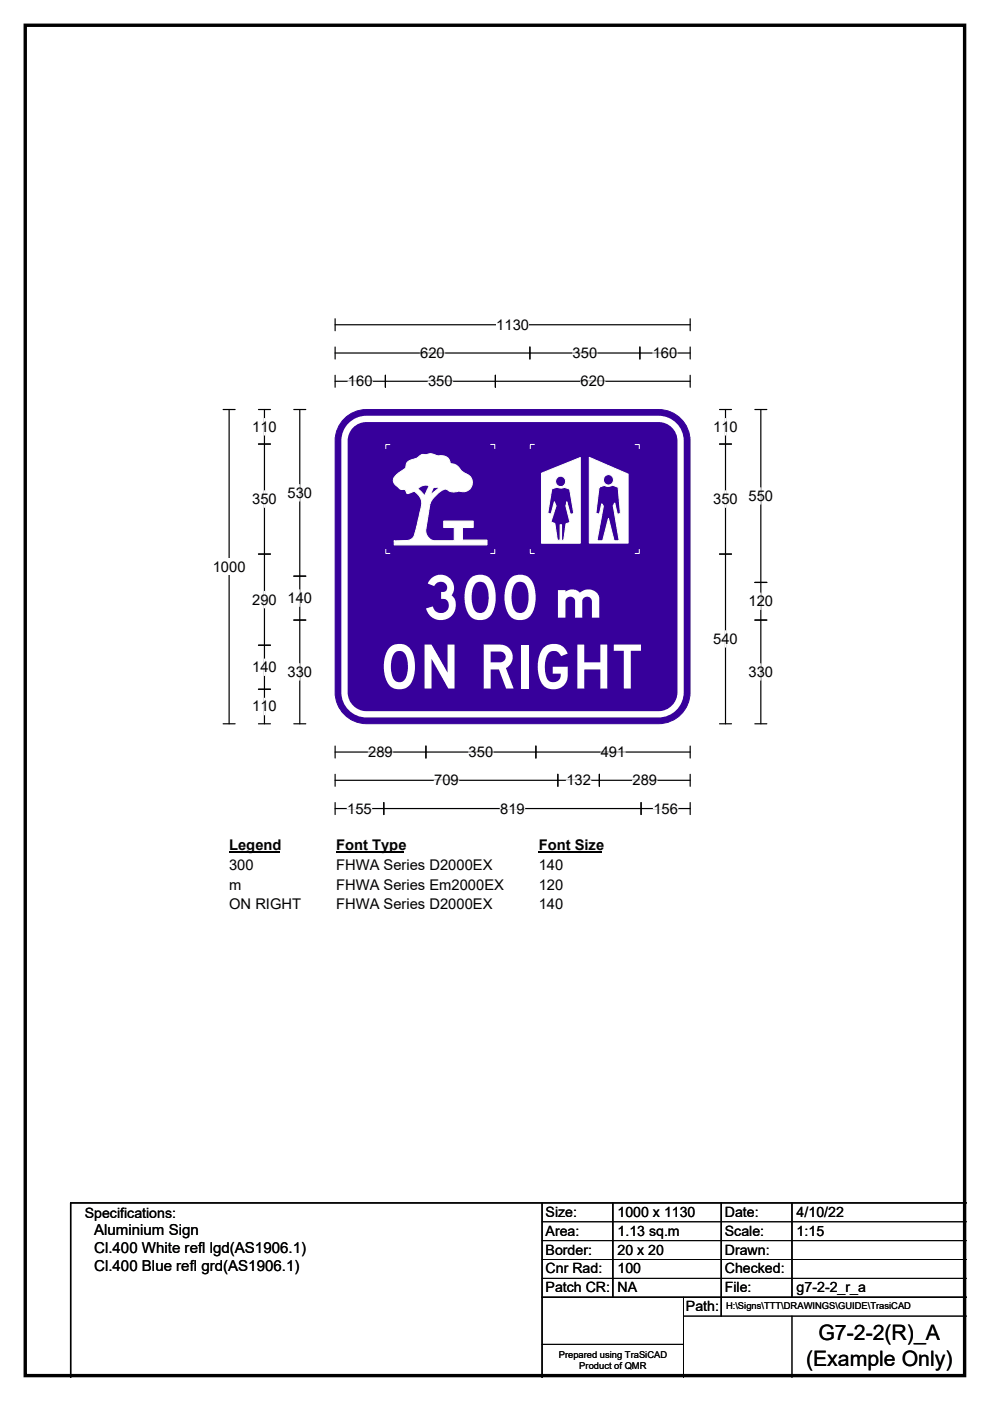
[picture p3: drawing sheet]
<svg xmlns="http://www.w3.org/2000/svg" width="210mm" height="297mm" viewBox="0 0 210 297" stroke-linecap="round" stroke-linejoin="round" font-family="sans-serif">
<path d="M5.4 5.4h199.2v286.3h-199.2z" fill="none" stroke="#000" stroke-width=".72"/>
<path d="M71.1 68.9h75.3M71.1 67.6v2.5M146.4 67.6v2.5" fill="none" stroke="#000" stroke-width=".25"/>
<path d="M105.3 67.1h6.9v3.5h-6.9z" fill="#fff"/>
<g fill="none" stroke="#000" stroke-width=".25">
<path d="M71.1 74.8h75.3M71.1 73.6v2.5M71.1 79.6v2.5M81.7 79.6v2.5M105.1 79.6v2.5M112.4 73.6v2.5M135.7 73.6v2.5M146.4 73.6v2.5M146.4 79.6v2.5M47.3 86.8h2.6M48.6 86.8v66.7M71.1 80.8h75.3"/>
<path d="M47.3 153.5h2.6M71.1 158.2v2.5M71.1 159.4h75.3M90.3 158.2v2.5M113.7 158.2v2.5M146.4 158.2v2.5M71.1 164.2v2.5M71.1 170.2v2.5M71.1 165.4h75.3M71.1 171.4h75.3M81.4 170.2v2.5M118.3 164.2v2.5"/>
<path d="M127.1 164.2v2.5M136 170.2v2.5M146.4 164.2v2.5M146.4 170.2v2.5"/>
</g>
<g fill="none" stroke="#fff" stroke-width=".25">
<path d="M89.1 74.8h5.2M121.5 74.8h5.2M138.5 74.8h5.2M73.8 80.8h5.2M90.8 80.8h5.2M123.1 80.8h5.2M78.1 159.4h5.2M99.4 159.4h5.2M127.4 159.4h5.2M73.6 171.4h5.2M92.1 165.4h5.2M106.1 171.4h5.2"/>
<path d="M120.1 165.4h5.2M134.2 165.4h5.2M138.6 171.4h5.2"/>
</g>
<path d="M45.1 118.4h7v3.5h-7z" fill="#fff"/>
<g fill="none" stroke="#000" stroke-width=".25">
<path d="M54.8 94.1h2.6M54.8 86.8h2.6M56.1 86.8v66.7M62.3 86.8h2.6M63.6 86.8v66.7M152.6 94.1h2.6M152.6 86.8h2.6M153.9 86.8v66.7M160.1 86.8h2.5M161.4 86.8v66.7M54.8 117.5h2.6M152.6 117.5h2.6"/>
<path d="M54.8 136.8h2.6M62.3 122.2h2.6M62.3 131.5h2.6M160.1 131.5h2.5M160.1 123.5h2.5M54.8 146.1h2.6M54.8 153.5h2.6M62.3 153.5h2.6M152.6 153.5h2.6M160.1 153.5h2.5"/>
</g>
<g fill="none" stroke="#fff" stroke-width=".25">
<path d="M56.1 88.7v3.5M153.9 88.7v3.5M56.1 104.1v3.5M63.6 102.7v3.5M153.9 104.1v3.5M161.4 103.4v3.5M56.1 125.4v3.5M56.1 139.7v3.5M63.6 125.1v3.5M153.9 133.7v3.5M161.4 125.7v3.5M56.1 148v3.6"/>
<path d="M63.6 140.7v3.5M161.4 140.7v3.5"/>
</g>
<path d="M48.6 177.4h10.8v3.5h-10.8z" fill="#fff"/>
<path d="M48.6 180.7h10.8" fill="none" stroke="#000" stroke-width=".32"/>
<path d="M71.3 177.4h14.4v3.5h-14.4z" fill="#fff"/>
<path d="M71.3 180.7h14.4" fill="none" stroke="#000" stroke-width=".32"/>
<path d="M114.3 177.4h13.4v3.5h-13.4z" fill="#fff"/>
<path d="M114.3 180.7h13.4" fill="none" stroke="#000" stroke-width=".32"/>
<g fill="#fff">
<path d="M48.6 181.6h5.2v3.5h-5.2z"/>
<path d="M71.3 181.6h33.1v3.5h-33.1z"/>
<path d="M114.3 181.6h5.2v3.5h-5.2z"/>
<path d="M48.6 185.8h2.6v3.5h-2.6z"/>
<path d="M71.3 185.8h35.5v3.5h-35.5z"/>
<path d="M114.3 185.8h5.2v3.5h-5.2z"/>
<path d="M48.6 190h15.2v3.5h-15.2z"/>
<path d="M71.3 190h33.1v3.5h-33.1z"/>
<path d="M114.3 190h5.2v3.5h-5.2z"/>
</g>
<path d="M73.4 88.5a6.6 6.6 0 0 1 4.3-1.7h62a6.7 6.7 0 0 1 6.7 6.7v53.3a6.7 6.7 0 0 1-6.7 6.6h-62a6.7 6.7 0 0 1-6.6-6.6v-53.3a6.6 6.6 0 0 1 2.3-5z" fill-rule="evenodd" fill="#37009b" stroke="#37009b" stroke-width=".21"/>
<path d="M74.2 90.5a4.6 4.6 0 0 1 3.5-1.7h62a4.7 4.7 0 0 1 4.7 4.7v53.3a4.7 4.7 0 0 1-4.7 4.6h-62a4.7 4.7 0 0 1-4.6-4.6v-53.3a4.6 4.6 0 0 1 1.1-3z" fill="none" stroke="#fff" stroke-width="1.3"/>
<path d="M86.5 97.9l-.3 .6a1.28 1.28 0 0 1-1 1.3l-.5 .4a1.78 1.78 0 0 0-1.1 2.2l1.3 1.3 1 .1 .5 .8 1.2-.4a.48 .48 0 0 1 .7 .3 3 3 0 0 1 .9 3.8l-.9 3.8a3.2 3.2 0 0 1-.9 2.1l-.8 .4-3 .1v.8h19.7v-1h-5.2v-2.7h2.3v-1.3h-6.3v1.3h2.3v2.8h-4.5l-.7-.3-.7-.9-.2-1 .9-5.5 .5-1.1 1.5-1.4 1-.7 .6 .1 1 .5 1.8-.1a1.96 1.96 0 0 0 2-.5 1.96 1.96 0 0 0 .5-2.1 3.4 3.4 0 0 0-1.7-1.4l-.8-.7a2.18 2.18 0 0 0-1.5-1.1l-.6-.1a1.86 1.86 0 0 0-2.4-1.7l-1.7-.4-.9 .2h-1l-1.2 .8-1.2 .4zM88.5 103.6l1 .8 .5 .8 1-2.2-1-.1zM91.9 103.3h1.4l-2.1 1.7z" fill-rule="evenodd" fill="#fff"/>
<path d="M82.7 94.3h-.9v.8M86.5 97.9l.6-.3 1.2-.4 1.2-.8h1l.9-.2 1.5 .4a2.27 2.27 0 0 1 2.3 .7l.3 1 .6 .1a2.18 2.18 0 0 1 1.5 1.1l.8 .7a2.16 2.16 0 0 1 1.5 3.1 2 2 0 0 1-2.4 .9l-1.7 .1-1-.5-.6-.1-1 .7-1.5 1.4-.5 1.1-.9 5.5 .3 1.1 .6 .8 .7 .3h4.5v-2.8h-2.3v-1.3h6.3v1.3h-2.3v2.7h5.2v1h-19.7v-.8l3-.1 .5-.2 .6-.5 .4-1.2 1.1-4.5a3 3 0 0 0-1.4-4l-1.4 .4-.5-.8-1-.1-.7-.7a1.42 1.42 0 0 1-.8-1.3 1.42 1.42 0 0 1 .9-1.2l.6-.5a1.83 1.83 0 0 0 1.2-1.3zM104.1 94.2h.8v.9M81.8 116.5v.8h.9M88.5 103.6l1.5-.7 1 .1-1 2.2-.5-.8zM91.9 103.3h1.4l-2.1 1.7zM104.9 116.5v.8h-.8" fill="none" stroke="#fff" stroke-width=".21"/>
<path d="M114.9 100.3v14.9h8.2v-18.2zM125 97l8.2 3.5v14.6h-8.2zM117.8 102.1a1.1 1.1 0 0 0 2.2 0 1.1 1.1 0 0 0-2.2 0zM128 101.8a1.1 1.1 0 0 0 2.1 0 1.1 1.1 0 0 0-2.1 0zM117 103.7l-.8 5.1 .7 .2 .7-2.6 .3 .9-1.1 3.4 .9 .3 .5 3.5h.6v-3.2h.3v3.2h.5l.5-3.5 .8-.2-.9-3.5 .2-.9 .8 2.7 .7-.2-.9-5.2-1.1-.4-.8 .2-.8-.2zM127.1 103.3l1.1-.4 .9 .2 .8-.2 1.2 .4 .5 5.6-.7 .2-.5-2.5-.3 .6 1.2 7.5h-1l-1.2-4.8-1.3 4.8h-1.2l1.4-7.4-.4-.5-.5 2.2-.7-.2z" fill-rule="evenodd" fill="#fff"/>
<g fill="none" stroke="#fff" stroke-width=".21">
<path d="M113.3 94.2h-.8v.9M125 97l8.2 3.5v14.6h-8.2zM134.7 94.3h.9v.8M112.5 116.5v.8h.8M114.9 100.3l8.2-3.3v18.2h-8.2zM117 103.7l1.1-.4 .8 .2 .8-.2 1.1 .4 .9 5.2-.7 .2-.8-2.7-.2 .9 .9 3.5-.8 .2-.5 3.5h-.5v-3.2h-.3v3.2h-.6l-.5-3.5-.9-.3 1.1-3.4-.3-.9-.7 2.6-.7-.2zM127.1 103.3l1.1-.4 .9 .2 .8-.2 1.2 .4 .5 5.6-.7 .2-.5-2.5-.3 .6 1.2 7.5h-1l-1.2-4.8-1.3 4.8h-1.2l1.4-7.4-.4-.5-.5 2.2-.7-.2zM135.6 116.5v.8h-.9"/>
<circle cx="118.9" cy="102.1" r="1.08"/>
<circle cx="129.1" cy="101.8" r="1.1"/>
</g>
<path d="M115 255v37M130 255v20M153 255v24M168 255v20M205 255h-190v37M115 275h90" fill="none" stroke="#000" stroke-width=".3"/>
<path d="M115 259h90M115 263h90M115 267h90M115 271h90M145 279h60M145 275v17M168 279v13M115 285h30" fill="none" stroke="#000" stroke-width=".21"/>
<g font-size="12.9" fill="#fff">
<text x="88.7" y="131.3">300</text>
<text x="80.5" y="146">ON RIGHT</text>
</g>
<text font-size="11.1" fill="#fff" x="116.7" y="131">m</text>
<g font-size="4.5">
<text x="173.6" y="284.2">G7-2-2(R)_A</text>
<text x="171" y="289.6">(Example Only)</text>
</g>
<g font-size="3.2">
<text x="20" y="261.9">Aluminium Sign</text>
<text x="20" y="265.7">Cl.400 White refl lgd(AS1906.1)</text>
<text x="20" y="269.6">Cl.400 Blue refl grd(AS1906.1)</text>
</g>
<g font-size="3.1">
<text x="105.3" y="69.9">1130</text>
<text x="89.1" y="75.9">620</text>
<text x="121.5" y="75.9">350</text>
<text x="138.5" y="75.9">160</text>
<text x="73.8" y="81.9">160</text>
<text x="90.8" y="81.9">350</text>
<text x="123.1" y="81.9">620</text>
<text x="53.5" y="91.5">110</text>
<text x="151.3" y="91.5">110</text>
<text x="53.5" y="106.8">350</text>
<text x="61" y="105.5">530</text>
<text x="151.3" y="106.8">350</text>
<text x="158.8" y="106.2">550</text>
<text x="45.1" y="121.2">1000</text>
<text x="53.5" y="128.2">290</text>
<text x="61" y="127.8">140</text>
<text x="158.8" y="128.5">120</text>
<text x="151.3" y="136.5">540</text>
<text x="53.5" y="142.5">140</text>
<text x="61" y="143.5">330</text>
<text x="158.8" y="143.5">330</text>
<text x="53.5" y="150.8">110</text>
<text x="78.1" y="160.5">289</text>
<text x="99.4" y="160.5">350</text>
<text x="127.4" y="160.5">491</text>
<text x="92.1" y="166.5">709</text>
<text x="120.1" y="166.5">132</text>
<text x="134.2" y="166.5">289</text>
<text x="73.6" y="172.5">155</text>
<text x="106.1" y="172.5">819</text>
<text x="138.6" y="172.5">156</text>
<text x="48.6" y="180.2">Legend</text>
<text x="48.6" y="184.4">300</text>
<text x="71.3" y="180.2">Font Type</text>
<text x="71.3" y="184.4">FHWA Series D2000EX</text>
<text x="114.3" y="180.2">Font Size</text>
<text x="114.3" y="184.4">140</text>
<text x="48.6" y="188.6">m</text>
<text x="71.3" y="188.6">FHWA Series Em2000EX</text>
<text x="114.3" y="188.6">120</text>
<text x="48.6" y="192.8">ON RIGHT</text>
<text x="71.3" y="192.8">FHWA Series D2000EX</text>
<text x="114.3" y="192.8">140</text>
</g>
<g font-size="3">
<text x="115.7" y="258">Size:</text>
<text x="131" y="258">1000 x 1130</text>
<text x="153.7" y="258">Date:</text>
<text x="169" y="258">4/10/22</text>
<text x="18" y="258.2">Specifications:</text>
<text x="115.7" y="262">Area:</text>
<text x="131" y="262">1.13 sq.m</text>
<text x="153.7" y="262">Scale:</text>
<text x="169" y="262">1:15</text>
<text x="115.7" y="266">Border:</text>
<text x="115.7" y="270">Cnr Rad:</text>
<text x="131" y="266">20 x 20</text>
<text x="131" y="270">100</text>
<text x="153.7" y="266">Drawn:</text>
<text x="153.7" y="270">Checked:</text>
<text x="115.7" y="274">Patch CR:</text>
<text x="131" y="274">NA</text>
<text x="153.7" y="274">File:</text>
<text x="169" y="274">g7-2-2_r_a</text>
<text x="145.5" y="278">Path:</text>
</g>
<g font-size="2">
<text x="154" y="277.6">H:\Signs\TTT\DRAWINGS\GUIDE\TrasiCAD</text>
<text x="118.5" y="287.8">Prepared using TraSiCAD</text>
<text x="122.9" y="290.2">Product of QMR</text>
</g>
</svg>
